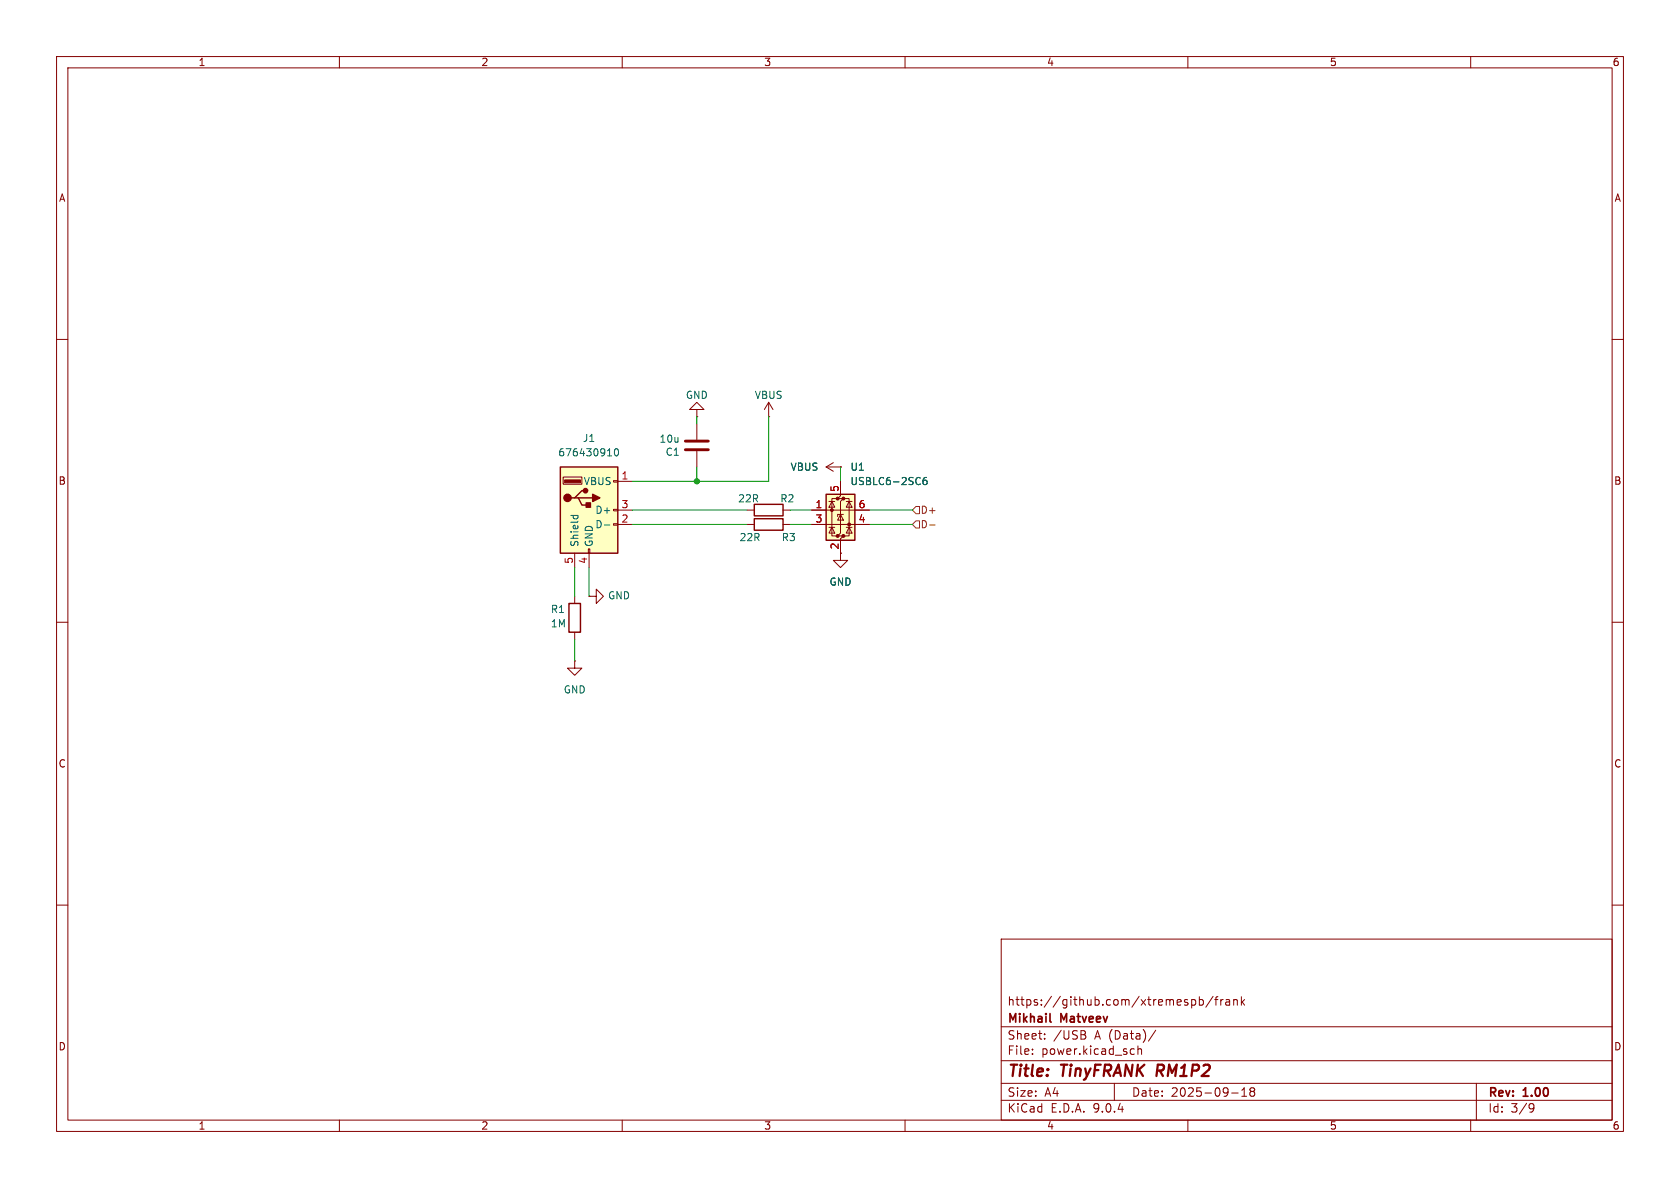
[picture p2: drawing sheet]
(kicad_sch
 (version 20250114)
 (generator "eeschema")
 (generator_version "9.0")
 (paper "A4")
 (title_block
  (title "${NAME} ${MODEL}")
  (date "${DATE}")
  (rev "${VERSION}")
  (company "Mikhail Matveev")
  (comment 1 "https://github.com/xtremespb/frank"))
 (lib_symbols
  (symbol "Connector:USB_A"
   (pin_names
    (offset 1.016)) (exclude_from_sim no) (in_bom yes) (on_board yes)
   (property "Reference" "J" (at -5.08 11.43 0) (effects (font (size 1.27 1.27)) (justify left)))
   (property "Value" "USB_A" (at -5.08 8.89 0) (effects (font (size 1.27 1.27)) (justify left)))
   (property "Footprint" "" (at 3.81 -1.27 0) (effects (font (size 1.27 1.27)) (hide yes)))
   (property "Datasheet" "~" (at 3.81 -1.27 0) (effects (font (size 1.27 1.27)) (hide yes)))
   (property "Description" "USB Type A connector" (at 0 0 0) (effects (font (size 1.27 1.27)) (hide yes)))
   (symbol "USB_A_0_1"
    (rectangle (start -5.08 -7.62) (end 5.08 7.62) (stroke (width 0.254) (type default)) (fill (type background)))
    (circle (center -3.81 2.159) (radius 0.635) (stroke (width 0.254) (type default)) (fill (type outline)))
    (polyline (pts (xy -3.175 2.159) (xy -2.54 2.159) (xy -1.27 3.429) (xy -0.635 3.429)) (stroke (width 0.254) (type default)) (fill (type none)))
    (polyline (pts (xy -2.54 2.159) (xy -1.905 2.159) (xy -1.27 0.889) (xy 0 0.889)) (stroke (width 0.254) (type default)) (fill (type none)))
    (rectangle (start -1.524 4.826) (end -4.318 5.334) (stroke (width 0) (type default)) (fill (type outline)))
    (rectangle (start -1.27 4.572) (end -4.572 5.842) (stroke (width 0) (type default)) (fill (type none)))
    (circle (center -0.635 3.429) (radius 0.381) (stroke (width 0.254) (type default)) (fill (type outline)))
    (rectangle (start -0.127 -7.62) (end 0.127 -6.858) (stroke (width 0) (type default)) (fill (type none)))
    (rectangle (start 0.254 1.27) (end -0.508 0.508) (stroke (width 0.254) (type default)) (fill (type outline)))
    (polyline (pts (xy 0.635 2.794) (xy 0.635 1.524) (xy 1.905 2.159) (xy 0.635 2.794)) (stroke (width 0.254) (type default)) (fill (type outline)))
    (rectangle (start 5.08 4.953) (end 4.318 5.207) (stroke (width 0) (type default)) (fill (type none)))
    (rectangle (start 5.08 -0.127) (end 4.318 0.127) (stroke (width 0) (type default)) (fill (type none)))
    (rectangle (start 5.08 -2.667) (end 4.318 -2.413) (stroke (width 0) (type default)) (fill (type none))))
   (symbol "USB_A_1_1"
    (polyline (pts (xy -1.905 2.159) (xy 0.635 2.159)) (stroke (width 0.254) (type default)) (fill (type none)))
    (pin passive line (at -2.54 -10.16 90) (length 2.54) (name "Shield" (effects (font (size 1.27 1.27)))) (number "5" (effects (font (size 1.27 1.27)))))
    (pin power_in line (at 0 -10.16 90) (length 2.54) (name "GND" (effects (font (size 1.27 1.27)))) (number "4" (effects (font (size 1.27 1.27)))))
    (pin power_in line (at 7.62 5.08 180) (length 2.54) (name "VBUS" (effects (font (size 1.27 1.27)))) (number "1" (effects (font (size 1.27 1.27)))))
    (pin bidirectional line (at 7.62 0 180) (length 2.54) (name "D+" (effects (font (size 1.27 1.27)))) (number "3" (effects (font (size 1.27 1.27)))))
    (pin bidirectional line (at 7.62 -2.54 180) (length 2.54) (name "D-" (effects (font (size 1.27 1.27)))) (number "2" (effects (font (size 1.27 1.27))))))
   (embedded_fonts no))
  (symbol "Device:C"
   (pin_numbers (hide yes))
   (pin_names
    (offset 0.254)) (exclude_from_sim no) (in_bom yes) (on_board yes)
   (property "Reference" "C" (at 0.635 2.54 0) (effects (font (size 1.27 1.27)) (justify left)))
   (property "Value" "C" (at 0.635 -2.54 0) (effects (font (size 1.27 1.27)) (justify left)))
   (property "Footprint" "" (at 0.9652 -3.81 0) (effects (font (size 1.27 1.27)) (hide yes)))
   (property "Datasheet" "~" (at 0 0 0) (effects (font (size 1.27 1.27)) (hide yes)))
   (property "Description" "Unpolarized capacitor" (at 0 0 0) (effects (font (size 1.27 1.27)) (hide yes)))
   (symbol "C_0_1"
    (polyline (pts (xy -2.032 0.762) (xy 2.032 0.762)) (stroke (width 0.508) (type default)) (fill (type none)))
    (polyline (pts (xy -2.032 -0.762) (xy 2.032 -0.762)) (stroke (width 0.508) (type default)) (fill (type none))))
   (symbol "C_1_1"
    (pin passive line (at 0 3.81 270) (length 2.794) (name "~" (effects (font (size 1.27 1.27)))) (number "1" (effects (font (size 1.27 1.27)))))
    (pin passive line (at 0 -3.81 90) (length 2.794) (name "~" (effects (font (size 1.27 1.27)))) (number "2" (effects (font (size 1.27 1.27))))))
   (embedded_fonts no))
  (symbol "Device:R"
   (pin_numbers (hide yes))
   (pin_names
    (offset 0)) (exclude_from_sim no) (in_bom yes) (on_board yes)
   (property "Reference" "R" (at 2.032 0 90) (effects (font (size 1.27 1.27))))
   (property "Value" "R" (at 0 0 90) (effects (font (size 1.27 1.27))))
   (property "Footprint" "" (at -1.778 0 90) (effects (font (size 1.27 1.27)) (hide yes)))
   (property "Datasheet" "~" (at 0 0 0) (effects (font (size 1.27 1.27)) (hide yes)))
   (property "Description" "Resistor" (at 0 0 0) (effects (font (size 1.27 1.27)) (hide yes)))
   (symbol "R_0_1"
    (rectangle (start -1.016 -2.54) (end 1.016 2.54) (stroke (width 0.254) (type default)) (fill (type none))))
   (symbol "R_1_1"
    (pin passive line (at 0 3.81 270) (length 1.27) (name "~" (effects (font (size 1.27 1.27)))) (number "1" (effects (font (size 1.27 1.27)))))
    (pin passive line (at 0 -3.81 90) (length 1.27) (name "~" (effects (font (size 1.27 1.27)))) (number "2" (effects (font (size 1.27 1.27))))))
   (embedded_fonts no))
  (symbol "GND_3"
   (power)
   (pin_numbers (hide yes))
   (pin_names
    (offset 0) (hide yes)) (exclude_from_sim no) (in_bom yes) (on_board yes)
   (property "Reference" "#PWR" (at 0 -6.35 0) (effects (font (size 1.27 1.27)) (hide yes)))
   (property "Value" "GND" (at 0 -3.81 0) (effects (font (size 1.27 1.27))))
   (property "Footprint" "" (at 0 0 0) (effects (font (size 1.27 1.27)) (hide yes)))
   (property "Datasheet" "" (at 0 0 0) (effects (font (size 1.27 1.27)) (hide yes)))
   (property "Description" "Power symbol creates a global label with name \"GND\" , ground" (at 0 0 0) (effects (font (size 1.27 1.27)) (hide yes)))
   (symbol "GND_3_0_1"
    (polyline (pts (xy 0 0) (xy 0 -1.27) (xy 1.27 -1.27) (xy 0 -2.54) (xy -1.27 -1.27) (xy 0 -1.27)) (stroke (width 0) (type default)) (fill (type none))))
   (symbol "GND_3_1_1"
    (pin power_in line (at 0 0 270) (length 0) (name "~" (effects (font (size 1.27 1.27)))) (number "1" (effects (font (size 1.27 1.27))))))
   (embedded_fonts no))
  (symbol "Power_Protection:USBLC6-2SC6"
   (pin_names (hide yes)) (exclude_from_sim no) (in_bom yes) (on_board yes)
   (property "Reference" "U" (at 0.635 5.715 0) (effects (font (size 1.27 1.27)) (justify left)))
   (property "Value" "USBLC6-2SC6" (at 0.635 3.81 0) (effects (font (size 1.27 1.27)) (justify left)))
   (property "Footprint" "Package_TO_SOT_SMD:SOT-23-6" (at 1.27 -6.35 0) (effects (font (size 1.27 1.27)
    (italic yes)) (justify left) (hide yes)))
   (property "Datasheet" "https://www.st.com/resource/en/datasheet/usblc6-2.pdf" (at 1.27 -8.255 0) (effects (font (size 1.27 1.27)) (justify left) (hide yes)))
   (property "Description" "Very low capacitance ESD protection diode, 2 data-line, SOT-23-6" (at 0 0 0) (effects (font (size 1.27 1.27)) (hide yes)))
   (symbol "USBLC6-2SC6_0_0"
    (circle (center -1.524 0) (radius 0.0001) (stroke (width 0.508) (type default)) (fill (type none)))
    (circle (center -0.508 2.032) (radius 0.0001) (stroke (width 0.508) (type default)) (fill (type none)))
    (circle (center -0.508 -4.572) (radius 0.0001) (stroke (width 0.508) (type default)) (fill (type none)))
    (circle (center 0.508 2.032) (radius 0.0001) (stroke (width 0.508) (type default)) (fill (type none)))
    (circle (center 0.508 -4.572) (radius 0.0001) (stroke (width 0.508) (type default)) (fill (type none)))
    (circle (center 1.524 -2.54) (radius 0.0001) (stroke (width 0.508) (type default)) (fill (type none))))
   (symbol "USBLC6-2SC6_0_1"
    (polyline (pts (xy -2.54 0) (xy 2.54 0)) (stroke (width 0) (type default)) (fill (type none)))
    (polyline (pts (xy -2.54 -2.54) (xy 2.54 -2.54)) (stroke (width 0) (type default)) (fill (type none)))
    (polyline (pts (xy -2.032 0.508) (xy -1.016 0.508) (xy -1.524 1.524) (xy -2.032 0.508)) (stroke (width 0) (type default)) (fill (type none)))
    (polyline (pts (xy -2.032 -3.048) (xy -1.016 -3.048)) (stroke (width 0) (type default)) (fill (type none)))
    (polyline (pts (xy -1.016 1.524) (xy -2.032 1.524)) (stroke (width 0) (type default)) (fill (type none)))
    (polyline (pts (xy -1.016 -4.064) (xy -2.032 -4.064) (xy -1.524 -3.048) (xy -1.016 -4.064)) (stroke (width 0) (type default)) (fill (type none)))
    (polyline (pts (xy -0.508 -1.143) (xy -0.508 -0.762) (xy 0.508 -0.762)) (stroke (width 0) (type default)) (fill (type none)))
    (polyline (pts (xy 0 2.54) (xy -0.508 2.032) (xy 0.508 2.032) (xy 0 1.524) (xy 0 -4.064) (xy -0.508 -4.572) (xy 0.508 -4.572) (xy 0 -5.08)) (stroke (width 0) (type default)) (fill (type none)))
    (polyline (pts (xy 0.508 -1.778) (xy -0.508 -1.778) (xy 0 -0.762) (xy 0.508 -1.778)) (stroke (width 0) (type default)) (fill (type none)))
    (polyline (pts (xy 1.016 1.524) (xy 2.032 1.524)) (stroke (width 0) (type default)) (fill (type none)))
    (polyline (pts (xy 1.016 -3.048) (xy 2.032 -3.048)) (stroke (width 0) (type default)) (fill (type none)))
    (polyline (pts (xy 2.032 0.508) (xy 1.016 0.508) (xy 1.524 1.524) (xy 2.032 0.508)) (stroke (width 0) (type default)) (fill (type none)))
    (polyline (pts (xy 2.032 -4.064) (xy 1.016 -4.064) (xy 1.524 -3.048) (xy 2.032 -4.064)) (stroke (width 0) (type default)) (fill (type none))))
   (symbol "USBLC6-2SC6_1_1"
    (rectangle (start -2.54 2.794) (end 2.54 -5.334) (stroke (width 0.254) (type default)) (fill (type background)))
    (polyline (pts (xy -0.508 2.032) (xy -1.524 2.032) (xy -1.524 -4.572) (xy -0.508 -4.572)) (stroke (width 0) (type default)) (fill (type none)))
    (polyline (pts (xy 0.508 -4.572) (xy 1.524 -4.572) (xy 1.524 2.032) (xy 0.508 2.032)) (stroke (width 0) (type default)) (fill (type none)))
    (pin passive line (at -5.08 0 0) (length 2.54) (name "I/O1" (effects (font (size 1.27 1.27)))) (number "1" (effects (font (size 1.27 1.27)))))
    (pin passive line (at -5.08 -2.54 0) (length 2.54) (name "I/O2" (effects (font (size 1.27 1.27)))) (number "3" (effects (font (size 1.27 1.27)))))
    (pin passive line (at 0 5.08 270) (length 2.54) (name "VBUS" (effects (font (size 1.27 1.27)))) (number "5" (effects (font (size 1.27 1.27)))))
    (pin passive line (at 0 -7.62 90) (length 2.54) (name "GND" (effects (font (size 1.27 1.27)))) (number "2" (effects (font (size 1.27 1.27)))))
    (pin passive line (at 5.08 0 180) (length 2.54) (name "I/O1" (effects (font (size 1.27 1.27)))) (number "6" (effects (font (size 1.27 1.27)))))
    (pin passive line (at 5.08 -2.54 180) (length 2.54) (name "I/O2" (effects (font (size 1.27 1.27)))) (number "4" (effects (font (size 1.27 1.27))))))
   (embedded_fonts no))
  (symbol "power:GND"
   (power)
   (pin_numbers (hide yes))
   (pin_names
    (offset 0) (hide yes)) (exclude_from_sim no) (in_bom yes) (on_board yes)
   (property "Reference" "#PWR" (at 0 -6.35 0) (effects (font (size 1.27 1.27)) (hide yes)))
   (property "Value" "GND" (at 0 -3.81 0) (effects (font (size 1.27 1.27))))
   (property "Footprint" "" (at 0 0 0) (effects (font (size 1.27 1.27)) (hide yes)))
   (property "Datasheet" "" (at 0 0 0) (effects (font (size 1.27 1.27)) (hide yes)))
   (property "Description" "Power symbol creates a global label with name \"GND\" , ground" (at 0 0 0) (effects (font (size 1.27 1.27)) (hide yes)))
   (symbol "GND_0_1"
    (polyline (pts (xy 0 0) (xy 0 -1.27) (xy 1.27 -1.27) (xy 0 -2.54) (xy -1.27 -1.27) (xy 0 -1.27)) (stroke (width 0) (type default)) (fill (type none))))
   (symbol "GND_1_1"
    (pin power_in line (at 0 0 270) (length 0) (name "~" (effects (font (size 1.27 1.27)))) (number "1" (effects (font (size 1.27 1.27))))))
   (embedded_fonts no))
  (symbol "power:VBUS"
   (power)
   (pin_numbers (hide yes))
   (pin_names
    (offset 0) (hide yes)) (exclude_from_sim no) (in_bom yes) (on_board yes)
   (property "Reference" "#PWR" (at 0 -3.81 0) (effects (font (size 1.27 1.27)) (hide yes)))
   (property "Value" "VBUS" (at 0 3.556 0) (effects (font (size 1.27 1.27))))
   (property "Footprint" "" (at 0 0 0) (effects (font (size 1.27 1.27)) (hide yes)))
   (property "Datasheet" "" (at 0 0 0) (effects (font (size 1.27 1.27)) (hide yes)))
   (property "Description" "Power symbol creates a global label with name \"VBUS\"" (at 0 0 0) (effects (font (size 1.27 1.27)) (hide yes)))
   (symbol "VBUS_0_1"
    (polyline (pts (xy -0.762 1.27) (xy 0 2.54)) (stroke (width 0) (type default)) (fill (type none)))
    (polyline (pts (xy 0 2.54) (xy 0.762 1.27)) (stroke (width 0) (type default)) (fill (type none)))
    (polyline (pts (xy 0 0) (xy 0 2.54)) (stroke (width 0) (type default)) (fill (type none))))
   (symbol "VBUS_1_1"
    (pin power_in line (at 0 0 90) (length 0) (name "~" (effects (font (size 1.27 1.27)))) (number "1" (effects (font (size 1.27 1.27))))))
   (embedded_fonts no)))
 (junction
  (at 123.19 85.09)
  (diameter 0)
  (color 0 0 0 0))
 (wire
  (pts (xy 139.7 90.17) (xy 143.51 90.17))
  (stroke (width 0) (type default)))
 (wire
  (pts (xy 148.59 82.55) (xy 148.59 85.09))
  (stroke (width 0) (type default)))
 (wire
  (pts (xy 153.67 92.71) (xy 161.29 92.71))
  (stroke (width 0) (type default)))
 (wire
  (pts (xy 123.19 85.09) (xy 135.89 85.09))
  (stroke (width 0) (type default)))
 (wire
  (pts (xy 101.6 116.84) (xy 101.6 113.03))
  (stroke (width 0) (type default)))
 (wire
  (pts (xy 111.76 90.17) (xy 132.08 90.17))
  (stroke (width 0) (type default)))
 (wire
  (pts (xy 123.19 74.93) (xy 123.19 73.66))
  (stroke (width 0) (type default)))
 (wire
  (pts (xy 139.7 92.71) (xy 143.51 92.71))
  (stroke (width 0) (type default)))
 (wire
  (pts (xy 101.6 100.33) (xy 101.6 105.41))
  (stroke (width 0) (type default)))
 (wire
  (pts (xy 135.89 73.66) (xy 135.89 85.09))
  (stroke (width 0) (type default)))
 (wire
  (pts (xy 153.67 90.17) (xy 161.29 90.17))
  (stroke (width 0) (type default)))
 (wire
  (pts (xy 104.14 100.33) (xy 104.14 105.41))
  (stroke (width 0) (type default)))
 (wire
  (pts (xy 111.76 85.09) (xy 123.19 85.09))
  (stroke (width 0) (type default)))
 (wire
  (pts (xy 111.76 92.71) (xy 132.08 92.71))
  (stroke (width 0) (type default)))
 (wire
  (pts (xy 123.19 82.55) (xy 123.19 85.09))
  (stroke (width 0) (type default)))
 (hierarchical_label "D+"
  (shape input)
  (at 161.29 90.17 0)
  (effects (font (size 1.27 1.27)) (justify left)))
 (hierarchical_label "D-"
  (shape input)
  (at 161.29 92.71 0)
  (effects (font (size 1.27 1.27)) (justify left)))
 (symbol
  (lib_id "power:VBUS")
  (at 135.89 73.66 0)
  (unit 1)
  (exclude_from_sim no)
  (in_bom yes)
  (on_board yes)
  (dnp no)
  (property "Reference" "#PWR05" (at 135.89 77.47 0) (effects (font (size 1.27 1.27)) (hide yes)))
  (property "Value" "VBUS" (at 135.89 69.85 0) (effects (font (size 1.27 1.27))))
  (property "Footprint" "" (at 135.89 73.66 0) (effects (font (size 1.27 1.27)) (hide yes)))
  (property "Datasheet" "" (at 135.89 73.66 0) (effects (font (size 1.27 1.27)) (hide yes)))
  (property "Description" "Power symbol creates a global label with name \"VBUS\"" (at 135.89 73.66 0) (effects (font (size 1.27 1.27)) (hide yes)))
  (pin "1"))
 (symbol
  (lib_id "Power_Protection:USBLC6-2SC6")
  (at 148.59 90.17 0)
  (unit 1)
  (exclude_from_sim no)
  (in_bom yes)
  (on_board yes)
  (dnp no)
  (property "Reference" "U1" (at 150.2411 82.55 0) (effects (font (size 1.27 1.27)) (justify left)))
  (property "Value" "USBLC6-2SC6" (at 150.2411 85.09 0) (effects (font (size 1.27 1.27)) (justify left)))
  (property "Footprint" "FRANK:SOT-23-6" (at 149.86 96.52 0) (effects (font (size 1.27 1.27)
    (italic yes)) (justify left) (hide yes)))
  (property "Datasheet" "https://www.st.com/resource/en/datasheet/usblc6-2.pdf" (at 149.86 98.425 0) (effects (font (size 1.27 1.27)) (justify left) (hide yes)))
  (property "Description" "Very low capacitance ESD protection diode, 2 data-line, SOT-23-6" (at 148.59 90.17 0) (effects (font (size 1.27 1.27)) (hide yes)))
  (pin "2")
  (pin "6")
  (pin "4")
  (pin "1")
  (pin "3")
  (pin "5"))
 (symbol
  (lib_id "power:GND")
  (at 148.59 97.79 0)
  (unit 1)
  (exclude_from_sim no)
  (in_bom yes)
  (on_board yes)
  (dnp no)
  (fields_autoplaced yes)
  (property "Reference" "#PWR07" (at 148.59 104.14 0) (effects (font (size 1.27 1.27)) (hide yes)))
  (property "Value" "GND" (at 148.59 102.87 0) (effects (font (size 1.27 1.27))))
  (property "Footprint" "" (at 148.59 97.79 0) (effects (font (size 1.27 1.27)) (hide yes)))
  (property "Datasheet" "" (at 148.59 97.79 0) (effects (font (size 1.27 1.27)) (hide yes)))
  (property "Description" "Power symbol creates a global label with name \"GND\" , ground" (at 148.59 97.79 0) (effects (font (size 1.27 1.27)) (hide yes)))
  (pin "1"))
 (symbol
  (lib_name "GND_3")
  (lib_id "power:GND")
  (at 123.19 73.66 180)
  (unit 1)
  (exclude_from_sim no)
  (in_bom yes)
  (on_board yes)
  (dnp no)
  (property "Reference" "#PWR04" (at 123.19 67.31 0) (effects (font (size 1.27 1.27)) (hide yes)))
  (property "Value" "GND" (at 123.19 69.85 0) (effects (font (size 1.27 1.27))))
  (property "Footprint" "" (at 123.19 73.66 0) (effects (font (size 1.27 1.27)) (hide yes)))
  (property "Datasheet" "" (at 123.19 73.66 0) (effects (font (size 1.27 1.27)) (hide yes)))
  (property "Description" "Power symbol creates a global label with name \"GND\" , ground" (at 123.19 73.66 0) (effects (font (size 1.27 1.27)) (hide yes)))
  (pin "1"))
 (symbol
  (lib_id "Device:R")
  (at 135.89 90.17 270)
  (mirror x)
  (unit 1)
  (exclude_from_sim no)
  (in_bom yes)
  (on_board yes)
  (dnp no)
  (property "Reference" "R2" (at 139.192 88.138 90) (effects (font (size 1.27 1.27))))
  (property "Value" "22R" (at 132.334 88.138 90) (effects (font (size 1.27 1.27))))
  (property "Footprint" "FRANK:Resistor (0402)" (at 135.89 91.948 90) (effects (font (size 1.27 1.27)) (hide yes)))
  (property "Datasheet" "https://www.vishay.com/docs/28952/mcs0402at-mct0603at-mcu0805at-mca1206at.pdf" (at 135.89 90.17 0) (effects (font (size 1.27 1.27)) (hide yes)))
  (property "Description" "" (at 135.89 90.17 0) (effects (font (size 1.27 1.27)) (hide yes)))
  (property "AliExpress" "https://www.aliexpress.com/item/1005005945735199.html" (at 135.89 90.17 0) (effects (font (size 1.27 1.27)) (hide yes)))
  (property "LCSC" "" (at 135.89 90.17 0) (effects (font (size 1.27 1.27)) (hide yes)))
  (pin "1")
  (pin "2"))
 (symbol
  (lib_id "power:VBUS")
  (at 148.59 82.55 90)
  (unit 1)
  (exclude_from_sim no)
  (in_bom yes)
  (on_board yes)
  (dnp no)
  (fields_autoplaced yes)
  (property "Reference" "#PWR06" (at 152.4 82.55 0) (effects (font (size 1.27 1.27)) (hide yes)))
  (property "Value" "VBUS" (at 144.78 82.5499 90) (effects (font (size 1.27 1.27)) (justify left)))
  (property "Footprint" "" (at 148.59 82.55 0) (effects (font (size 1.27 1.27)) (hide yes)))
  (property "Datasheet" "" (at 148.59 82.55 0) (effects (font (size 1.27 1.27)) (hide yes)))
  (property "Description" "Power symbol creates a global label with name \"VBUS\"" (at 148.59 82.55 0) (effects (font (size 1.27 1.27)) (hide yes)))
  (pin "1"))
 (symbol
  (lib_id "power:GND")
  (at 104.14 105.41 90)
  (unit 1)
  (exclude_from_sim no)
  (in_bom yes)
  (on_board yes)
  (dnp no)
  (property "Reference" "#PWR03" (at 110.49 105.41 0) (effects (font (size 1.27 1.27)) (hide yes)))
  (property "Value" "GND" (at 107.3912 105.283 90) (effects (font (size 1.27 1.27)) (justify right)))
  (property "Footprint" "" (at 104.14 105.41 0) (effects (font (size 1.27 1.27)) (hide yes)))
  (property "Datasheet" "" (at 104.14 105.41 0) (effects (font (size 1.27 1.27)) (hide yes)))
  (property "Description" "Power symbol creates a global label with name \"GND\" , ground" (at 104.14 105.41 0) (effects (font (size 1.27 1.27)) (hide yes)))
  (pin "1"))
 (symbol
  (lib_id "Device:R")
  (at 135.89 92.71 270)
  (mirror x)
  (unit 1)
  (exclude_from_sim no)
  (in_bom yes)
  (on_board yes)
  (dnp no)
  (property "Reference" "R3" (at 139.446 94.996 90) (effects (font (size 1.27 1.27))))
  (property "Value" "22R" (at 132.588 94.996 90) (effects (font (size 1.27 1.27))))
  (property "Footprint" "FRANK:Resistor (0402)" (at 135.89 94.488 90) (effects (font (size 1.27 1.27)) (hide yes)))
  (property "Datasheet" "https://www.vishay.com/docs/28952/mcs0402at-mct0603at-mcu0805at-mca1206at.pdf" (at 135.89 92.71 0) (effects (font (size 1.27 1.27)) (hide yes)))
  (property "Description" "" (at 135.89 92.71 0) (effects (font (size 1.27 1.27)) (hide yes)))
  (property "AliExpress" "https://www.aliexpress.com/item/1005005945735199.html" (at 135.89 92.71 0) (effects (font (size 1.27 1.27)) (hide yes)))
  (property "LCSC" "" (at 135.89 92.71 0) (effects (font (size 1.27 1.27)) (hide yes)))
  (pin "1")
  (pin "2"))
 (symbol
  (lib_id "power:GND")
  (at 101.6 116.84 0)
  (unit 1)
  (exclude_from_sim no)
  (in_bom yes)
  (on_board yes)
  (dnp no)
  (fields_autoplaced yes)
  (property "Reference" "#PWR02" (at 101.6 123.19 0) (effects (font (size 1.27 1.27)) (hide yes)))
  (property "Value" "GND" (at 101.6 121.92 0) (effects (font (size 1.27 1.27))))
  (property "Footprint" "" (at 101.6 116.84 0) (effects (font (size 1.27 1.27)) (hide yes)))
  (property "Datasheet" "" (at 101.6 116.84 0) (effects (font (size 1.27 1.27)) (hide yes)))
  (property "Description" "Power symbol creates a global label with name \"GND\" , ground" (at 101.6 116.84 0) (effects (font (size 1.27 1.27)) (hide yes)))
  (pin "1"))
 (symbol
  (lib_id "Device:R")
  (at 101.6 109.22 0)
  (unit 1)
  (exclude_from_sim no)
  (in_bom yes)
  (on_board yes)
  (dnp no)
  (property "Reference" "R1" (at 97.282 107.696 0) (effects (font (size 1.27 1.27)) (justify left)))
  (property "Value" "1M" (at 97.282 110.236 0) (effects (font (size 1.27 1.27)) (justify left)))
  (property "Footprint" "FRANK:Resistor (0402)" (at 99.822 109.22 90) (effects (font (size 1.27 1.27)) (hide yes)))
  (property "Datasheet" "https://www.vishay.com/docs/28952/mcs0402at-mct0603at-mcu0805at-mca1206at.pdf" (at 101.6 109.22 0) (effects (font (size 1.27 1.27)) (hide yes)))
  (property "Description" "" (at 101.6 109.22 0) (effects (font (size 1.27 1.27)) (hide yes)))
  (property "AliExpress" "https://www.aliexpress.com/item/1005005945735199.html" (at 101.6 109.22 0) (effects (font (size 1.27 1.27)) (hide yes)))
  (property "Sim.Device" "" (at 101.6 109.22 0) (effects (font (size 1.27 1.27))))
  (property "LCSC" "" (at 101.6 109.22 0) (effects (font (size 1.27 1.27)) (hide yes)))
  (pin "1")
  (pin "2"))
 (symbol
  (lib_id "Device:C")
  (at 123.19 78.74 180)
  (unit 1)
  (exclude_from_sim no)
  (in_bom yes)
  (on_board yes)
  (dnp no)
  (property "Reference" "C1" (at 120.269 79.9084 0) (effects (font (size 1.27 1.27)) (justify left)))
  (property "Value" "10u" (at 120.269 77.597 0) (effects (font (size 1.27 1.27)) (justify left)))
  (property "Footprint" "FRANK:Capacitor (0603)" (at 122.2248 74.93 0) (effects (font (size 1.27 1.27)) (hide yes)))
  (property "Datasheet" "https://eu.mouser.com/datasheet/2/40/KGM_X7R-3223212.pdf" (at 123.19 78.74 0) (effects (font (size 1.27 1.27)) (hide yes)))
  (property "Description" "" (at 123.19 78.74 0) (effects (font (size 1.27 1.27)) (hide yes)))
  (property "AliExpress" "https://www.aliexpress.com/item/33008008276.html" (at 123.19 78.74 0) (effects (font (size 1.27 1.27)) (hide yes)))
  (property "Sim.Device" "" (at 123.19 78.74 0) (effects (font (size 1.27 1.27))))
  (property "LCSC" "" (at 123.19 78.74 0) (effects (font (size 1.27 1.27)) (hide yes)))
  (pin "1")
  (pin "2"))
 (symbol
  (lib_id "Connector:USB_A")
  (at 104.14 90.17 0)
  (unit 1)
  (exclude_from_sim no)
  (in_bom yes)
  (on_board yes)
  (dnp no)
  (fields_autoplaced yes)
  (property "Reference" "J1" (at 104.14 77.47 0) (effects (font (size 1.27 1.27))))
  (property "Value" "676430910" (at 104.14 80.01 0) (effects (font (size 1.27 1.27))))
  (property "Footprint" "FRANK:USB Type A (single)" (at 107.95 91.44 0) (effects (font (size 1.27 1.27)) (hide yes)))
  (property "Datasheet" "https://www.molex.com/en-us/products/part-detail-pdf/676430910?display=pdf" (at 107.95 91.44 0) (effects (font (size 1.27 1.27)) (hide yes)))
  (property "Description" "USB Type A connector" (at 104.14 90.17 0) (effects (font (size 1.27 1.27)) (hide yes)))
  (property "AliExpress" "https://vi.aliexpress.com/item/32265708803.html" (at 104.14 90.17 0) (effects (font (size 1.27 1.27)) (hide yes)))
  (pin "5")
  (pin "1")
  (pin "2")
  (pin "3")
  (pin "4")))
